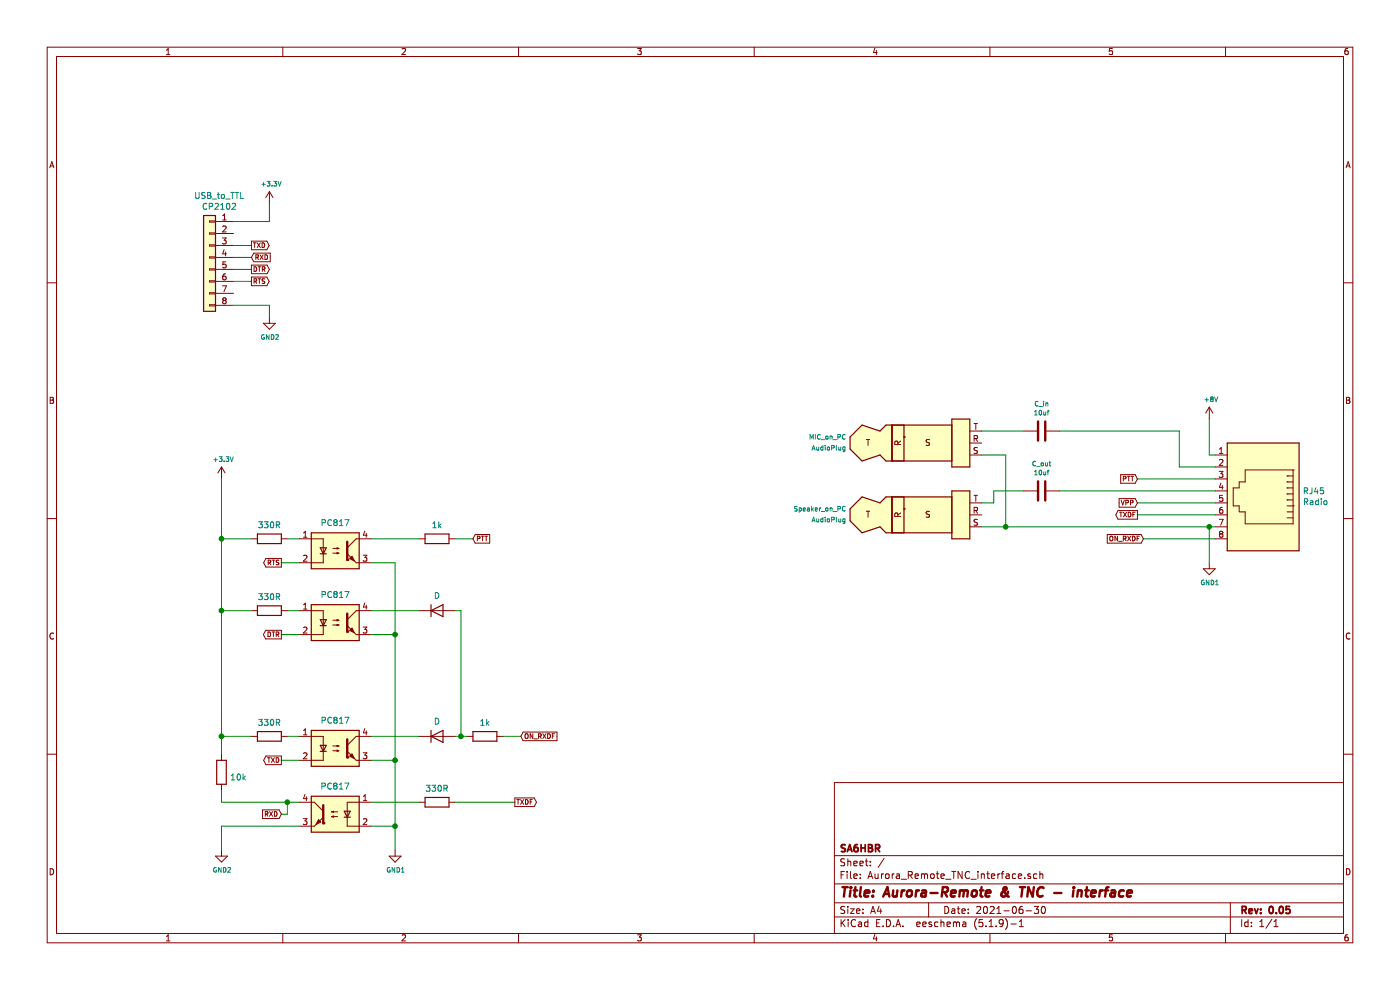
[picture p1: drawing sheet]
EESchema Schematic File Version 4
EELAYER 30 0
EELAYER END
$Descr A4 11693 8268
encoding utf-8
Sheet 1 1
Title "Aurora-Remote & TNC - interface"
Date "2021-06-30"
Rev "0.05"
Comp "SA6HBR"
Comment1 ""
Comment2 ""
Comment3 ""
Comment4 ""
$EndDescr
$Comp
L Device:R 330R
U 1 1
P 2250 5100
F 0 "330R" V 2043 5100 50  0001 C CNN
F 1 "330R" V 2134 5100 50  0000 C CNN
F 2 "" V 2180 5100 50  0001 C CNN
F 3 "~" H 2250 5100 50  0001 C CNN
	1    2250 5100
	0    1    1    0   
$EndComp
$Comp
L Device:R 1K
U 1 1
P 3650 4500
F 0 "1K" V 3443 4500 50  0001 C CNN
F 1 "1k" V 3534 4500 50  0000 C CNN
F 2 "" V 3580 4500 50  0001 C CNN
F 3 "~" H 3650 4500 50  0001 C CNN
	1    3650 4500
	0    1    1    0   
$EndComp
$Comp
L Device:R 330R
U 1 1
P 2250 4500
F 0 "330R" V 2043 4500 50  0001 C CNN
F 1 "330R" V 2134 4500 50  0000 C CNN
F 2 "" V 2180 4500 50  0001 C CNN
F 3 "~" H 2250 4500 50  0001 C CNN
	1    2250 4500
	0    1    1    0   
$EndComp
$Comp
L Device:R 1k
U 1 1
P 4050 6150
F 0 "1k" V 3843 6150 50  0001 C CNN
F 1 "1k" V 3934 6150 50  0000 C CNN
F 2 "" V 3980 6150 50  0001 C CNN
F 3 "~" H 4050 6150 50  0001 C CNN
	1    4050 6150
	0    1    1    0   
$EndComp
$Comp
L Device:R 10k
U 1 1
P 1850 6450
F 0 "10k" H 1780 6404 50  0001 R CNN
F 1 "10k" H 1780 6495 50  0000 R CNN
F 2 "" V 1780 6450 50  0001 C CNN
F 3 "~" H 1850 6450 50  0001 C CNN
	1    1850 6450
	-1   0    0    1   
$EndComp
$Comp
L Device:R 330R
U 1 1
P 3650 6700
F 0 "330R" V 3443 6700 50  0001 C CNN
F 1 "330R" V 3534 6700 50  0000 C CNN
F 2 "" V 3580 6700 50  0001 C CNN
F 3 "~" H 3650 6700 50  0001 C CNN
	1    3650 6700
	0    1    1    0   
$EndComp
$Comp
L Isolator:PC817 U4
U 1 1
P 2800 6800
F 0 "U4" H 2800 7125 50  0001 C CNN
F 1 "PC817" H 2800 7034 50  0000 C CNN
F 2 "Package_DIP:DIP-4_W7.62mm" H 2600 6600 50  0001 L CIN
F 3 "http://www.soselectronic.cz/a_info/resource/d/pc817.pdf" H 2800 6800 50  0001 L CNN
	1    2800 6800
	-1   0    0    -1  
$EndComp
$Comp
L Isolator:PC817 U3
U 1 1
P 2800 6250
F 0 "U3" H 2800 6575 50  0001 C CNN
F 1 "PC817" H 2800 6484 50  0000 C CNN
F 2 "Package_DIP:DIP-4_W7.62mm" H 2600 6050 50  0001 L CIN
F 3 "http://www.soselectronic.cz/a_info/resource/d/pc817.pdf" H 2800 6250 50  0001 L CNN
	1    2800 6250
	1    0    0    -1  
$EndComp
$Comp
L Isolator:PC817 U2
U 1 1
P 2800 5200
F 0 "U2" H 2800 5525 50  0001 C CNN
F 1 "PC817" H 2800 5434 50  0000 C CNN
F 2 "Package_DIP:DIP-4_W7.62mm" H 2600 5000 50  0001 L CIN
F 3 "http://www.soselectronic.cz/a_info/resource/d/pc817.pdf" H 2800 5200 50  0001 L CNN
	1    2800 5200
	1    0    0    -1  
$EndComp
$Comp
L Isolator:PC817 U1
U 1 1
P 2800 4600
F 0 "U1" H 2800 4925 50  0001 C CNN
F 1 "PC817" H 2800 4834 50  0000 C CNN
F 2 "Package_DIP:DIP-4_W7.62mm" H 2600 4400 50  0001 L CIN
F 3 "http://www.soselectronic.cz/a_info/resource/d/pc817.pdf" H 2800 4600 50  0001 L CNN
	1    2800 4600
	1    0    0    -1  
$EndComp
$Comp
L Device:R 330R?
U 1 1
P 2250 6150
F 0 "330R?" V 2043 6150 50  0001 C CNN
F 1 "330R" V 2134 6150 50  0000 C CNN
F 2 "" V 2180 6150 50  0001 C CNN
F 3 "~" H 2250 6150 50  0001 C CNN
	1    2250 6150
	0    1    1    0   
$EndComp
Wire Wire Line
	1850 4500 2100 4500
Wire Wire Line
	2100 5100 1850 5100
Wire Wire Line
	1850 5100 1850 4500
Wire Wire Line
	1850 6150 2100 6150
Wire Wire Line
	2400 4500 2500 4500
Wire Wire Line
	2400 5100 2500 5100
Wire Wire Line
	2400 6150 2500 6150
$Comp
L Device:D D?
U 1 1
P 3650 5100
F 0 "D?" H 3650 5317 50  0001 C CNN
F 1 "D" H 3650 5226 50  0000 C CNN
F 2 "" H 3650 5100 50  0001 C CNN
F 3 "~" H 3650 5100 50  0001 C CNN
	1    3650 5100
	1    0    0    -1  
$EndComp
$Comp
L Device:D D?
U 1 1
P 3650 6150
F 0 "D?" H 3650 6367 50  0001 C CNN
F 1 "D" H 3650 6276 50  0000 C CNN
F 2 "" H 3650 6150 50  0001 C CNN
F 3 "~" H 3650 6150 50  0001 C CNN
	1    3650 6150
	1    0    0    -1  
$EndComp
$Comp
L Connector:RJ45 Radio
U 1 1
P 10550 4100
F 0 "Radio" H 10220 4196 50  0000 R CNN
F 1 "RJ45" H 10220 4105 50  0000 R CNN
F 2 "" V 10550 4125 50  0001 C CNN
F 3 "~" V 10550 4125 50  0001 C CNN
	1    10550 4100
	-1   0    0    1   
$EndComp
$Comp
L Device:C C_in
U 1 1
P 8700 3600
F 0 "C_in" V 8472 3600 39  0000 C CNN
F 1 "10uf" V 8547 3600 39  0000 C CNN
F 2 "" H 8738 3450 50  0001 C CNN
F 3 "~" H 8700 3600 50  0001 C CNN
	1    8700 3600
	0    1    1    0   
$EndComp
$Comp
L Device:C C_out
U 1 1
P 8700 4100
F 0 "C_out" V 8472 4100 39  0000 C CNN
F 1 "10uf" V 8547 4100 39  0000 C CNN
F 2 "" H 8738 3950 50  0001 C CNN
F 3 "~" H 8700 4100 50  0001 C CNN
	1    8700 4100
	0    1    1    0   
$EndComp
Text GLabel 9500 4000 0    39   Input ~ 0
PTT
Text GLabel 9500 4300 0    39   Output ~ 0
TXDF
Text GLabel 9550 4500 0    39   Input ~ 0
ON_RXDF
$Comp
L power:+8V #8V
U 1 1
P 10100 3500
F 0 "#8V" H 10115 3741 39  0001 C CNN
F 1 "+8V" H 10115 3665 39  0000 C CNN
F 2 "" H 10100 3500 50  0001 C CNN
F 3 "" H 10100 3500 50  0001 C CNN
	1    10100 3500
	1    0    0    -1  
$EndComp
$Comp
L power:GND1 #GND1
U 1 1
P 10100 4700
F 0 "#GND1" H 10100 4450 39  0001 C CNN
F 1 "GND1" H 10105 4535 39  0000 C CNN
F 2 "" H 10100 4700 50  0001 C CNN
F 3 "" H 10100 4700 50  0001 C CNN
	1    10100 4700
	1    0    0    -1  
$EndComp
Wire Wire Line
	10100 3500 10100 3800
Wire Wire Line
	10100 4400 10100 4700
$Comp
L Connector:AudioPlug3 MIC_on_PC
U 1 1
P 7600 3700
F 0 "MIC_on_PC" H 7070 3654 39  0000 R CNN
F 1 "AudioPlug" H 7070 3745 39  0000 R CNN
F 2 "" H 7700 3650 50  0001 C CNN
F 3 "~" H 7700 3650 50  0001 C CNN
	1    7600 3700
	1    0    0    1   
$EndComp
$Comp
L Connector:AudioPlug3 Speaker_on_PC
U 1 1
P 7600 4300
F 0 "Speaker_on_PC" H 7070 4254 39  0000 R CNN
F 1 "AudioPlug" H 7070 4345 39  0000 R CNN
F 2 "" H 7700 4250 50  0001 C CNN
F 3 "~" H 7700 4250 50  0001 C CNN
	1    7600 4300
	1    0    0    1   
$EndComp
$Comp
L Connector_Generic:Conn_01x08 USB_to_TTL
U 1 1
P 1750 2150
F 0 "USB_to_TTL" H 1668 2667 50  0000 C CNN
F 1 "CP2102" H 1668 2576 50  0000 C CNN
F 2 "" H 1750 2150 50  0001 C CNN
F 3 "~" H 1750 2150 50  0001 C CNN
	1    1750 2150
	-1   0    0    -1  
$EndComp
Text GLabel 2100 2050 2    39   Output ~ 0
TXD
Text GLabel 2100 2150 2    39   Input ~ 0
RXD
Text GLabel 2100 2250 2    39   Output ~ 0
DTR
Text GLabel 2100 2350 2    39   Output ~ 0
RTS
$Comp
L power:GND2 #GND2
U 1 1
P 2250 2650
F 0 "#GND2" H 2250 2400 39  0001 C CNN
F 1 "GND2" H 2255 2485 39  0000 C CNN
F 2 "" H 2250 2650 50  0001 C CNN
F 3 "" H 2250 2650 50  0001 C CNN
	1    2250 2650
	1    0    0    -1  
$EndComp
$Comp
L power:+3.3V #3.3V
U 1 1
P 2250 1700
F 0 "#3.3V" H 2250 1550 39  0001 C CNN
F 1 "+3.3V" H 2265 1865 39  0000 C CNN
F 2 "" H 2250 1700 50  0001 C CNN
F 3 "" H 2250 1700 50  0001 C CNN
	1    2250 1700
	1    0    0    -1  
$EndComp
Wire Wire Line
	2250 1700 2250 1850
Wire Wire Line
	2250 1850 1950 1850
Wire Wire Line
	1950 2550 2250 2550
Wire Wire Line
	2250 2550 2250 2650
Wire Wire Line
	2100 2350 1950 2350
Wire Wire Line
	1950 2250 2100 2250
Wire Wire Line
	2100 2150 1950 2150
Wire Wire Line
	1950 2050 2100 2050
Text GLabel 2350 4700 0    39   Output ~ 0
RTS
Wire Wire Line
	2350 4700 2500 4700
Text GLabel 2350 5300 0    39   Output ~ 0
DTR
Wire Wire Line
	2500 5300 2350 5300
Text GLabel 2350 6350 0    39   Output ~ 0
TXD
Text GLabel 2350 6800 0    39   Input ~ 0
RXD
Wire Wire Line
	2350 6350 2500 6350
Wire Wire Line
	2400 6700 2400 6800
Wire Wire Line
	2400 6800 2350 6800
Wire Wire Line
	2400 6700 2500 6700
$Comp
L power:GND2 #GND?
U 1 1
P 1850 7100
F 0 "#GND?" H 1850 6850 39  0001 C CNN
F 1 "GND2" H 1855 6935 39  0000 C CNN
F 2 "" H 1850 7100 50  0001 C CNN
F 3 "" H 1850 7100 50  0001 C CNN
	1    1850 7100
	1    0    0    -1  
$EndComp
Wire Wire Line
	2500 6900 1850 6900
Wire Wire Line
	1850 6900 1850 7100
$Comp
L power:GND1 #GND?
U 1 1
P 3300 7100
F 0 "#GND?" H 3300 6850 39  0001 C CNN
F 1 "GND1" H 3305 6935 39  0000 C CNN
F 2 "" H 3300 7100 50  0001 C CNN
F 3 "" H 3300 7100 50  0001 C CNN
	1    3300 7100
	1    0    0    -1  
$EndComp
Text GLabel 4350 6150 2    39   Input ~ 0
ON_RXDF
Text GLabel 3950 4500 2    39   Input ~ 0
PTT
Text GLabel 4300 6700 2    39   Output ~ 0
TXDF
Wire Wire Line
	3100 4700 3300 4700
Wire Wire Line
	3300 4700 3300 5300
Wire Wire Line
	3100 6900 3300 6900
Connection ~ 3300 6900
Wire Wire Line
	3300 6900 3300 7100
Wire Wire Line
	3100 6350 3300 6350
Wire Wire Line
	3300 6350 3300 6900
Wire Wire Line
	3100 5300 3300 5300
Wire Wire Line
	3100 4500 3500 4500
Wire Wire Line
	3100 6700 3500 6700
Wire Wire Line
	4200 6150 4350 6150
Wire Wire Line
	3800 6700 4300 6700
Wire Wire Line
	2400 6700 1850 6700
Wire Wire Line
	1850 6700 1850 6600
Connection ~ 2400 6700
Text GLabel 9500 4200 0    39   Input ~ 0
VPP
Wire Wire Line
	3950 4500 3800 4500
$Comp
L power:+3.3V #3.3V
U 1 1
P 1850 4000
F 0 "#3.3V" H 1850 3850 39  0001 C CNN
F 1 "+3.3V" H 1865 4165 39  0000 C CNN
F 2 "" H 1850 4000 50  0001 C CNN
F 3 "" H 1850 4000 50  0001 C CNN
	1    1850 4000
	1    0    0    -1  
$EndComp
Wire Wire Line
	3800 5100 3850 5100
Wire Wire Line
	3500 6150 3100 6150
Wire Wire Line
	3100 5100 3500 5100
Connection ~ 3300 5300
Wire Wire Line
	1850 4000 1850 4500
Wire Wire Line
	10150 3900 9850 3900
Connection ~ 10100 4400
Wire Wire Line
	10100 4400 10150 4400
Wire Wire Line
	10100 3800 10150 3800
Wire Wire Line
	8850 3600 9850 3600
Wire Wire Line
	1850 6150 1850 6300
Wire Wire Line
	8200 4400 8400 4400
Wire Wire Line
	8200 3800 8400 3800
Wire Wire Line
	8400 3800 8400 4400
Connection ~ 8400 4400
Wire Wire Line
	8200 4200 8300 4200
Wire Wire Line
	8300 4200 8300 4100
Wire Wire Line
	8300 4100 8550 4100
Wire Wire Line
	9850 3900 9850 3600
Wire Wire Line
	8200 3600 8550 3600
Wire Wire Line
	3800 6150 3850 6150
Wire Wire Line
	3850 5100 3850 6150
Connection ~ 3850 6150
Wire Wire Line
	3850 6150 3900 6150
Wire Wire Line
	3300 5300 3300 6350
Connection ~ 3300 6350
Connection ~ 1850 4500
Wire Wire Line
	1850 5100 1850 6150
Connection ~ 1850 5100
Connection ~ 1850 6150
Wire Wire Line
	9550 4500 10150 4500
Wire Wire Line
	8400 4400 10100 4400
Wire Wire Line
	9500 4300 10150 4300
Wire Wire Line
	9500 4200 10150 4200
Wire Wire Line
	8850 4100 10150 4100
Wire Wire Line
	9500 4000 10150 4000
$EndSCHEMATC
